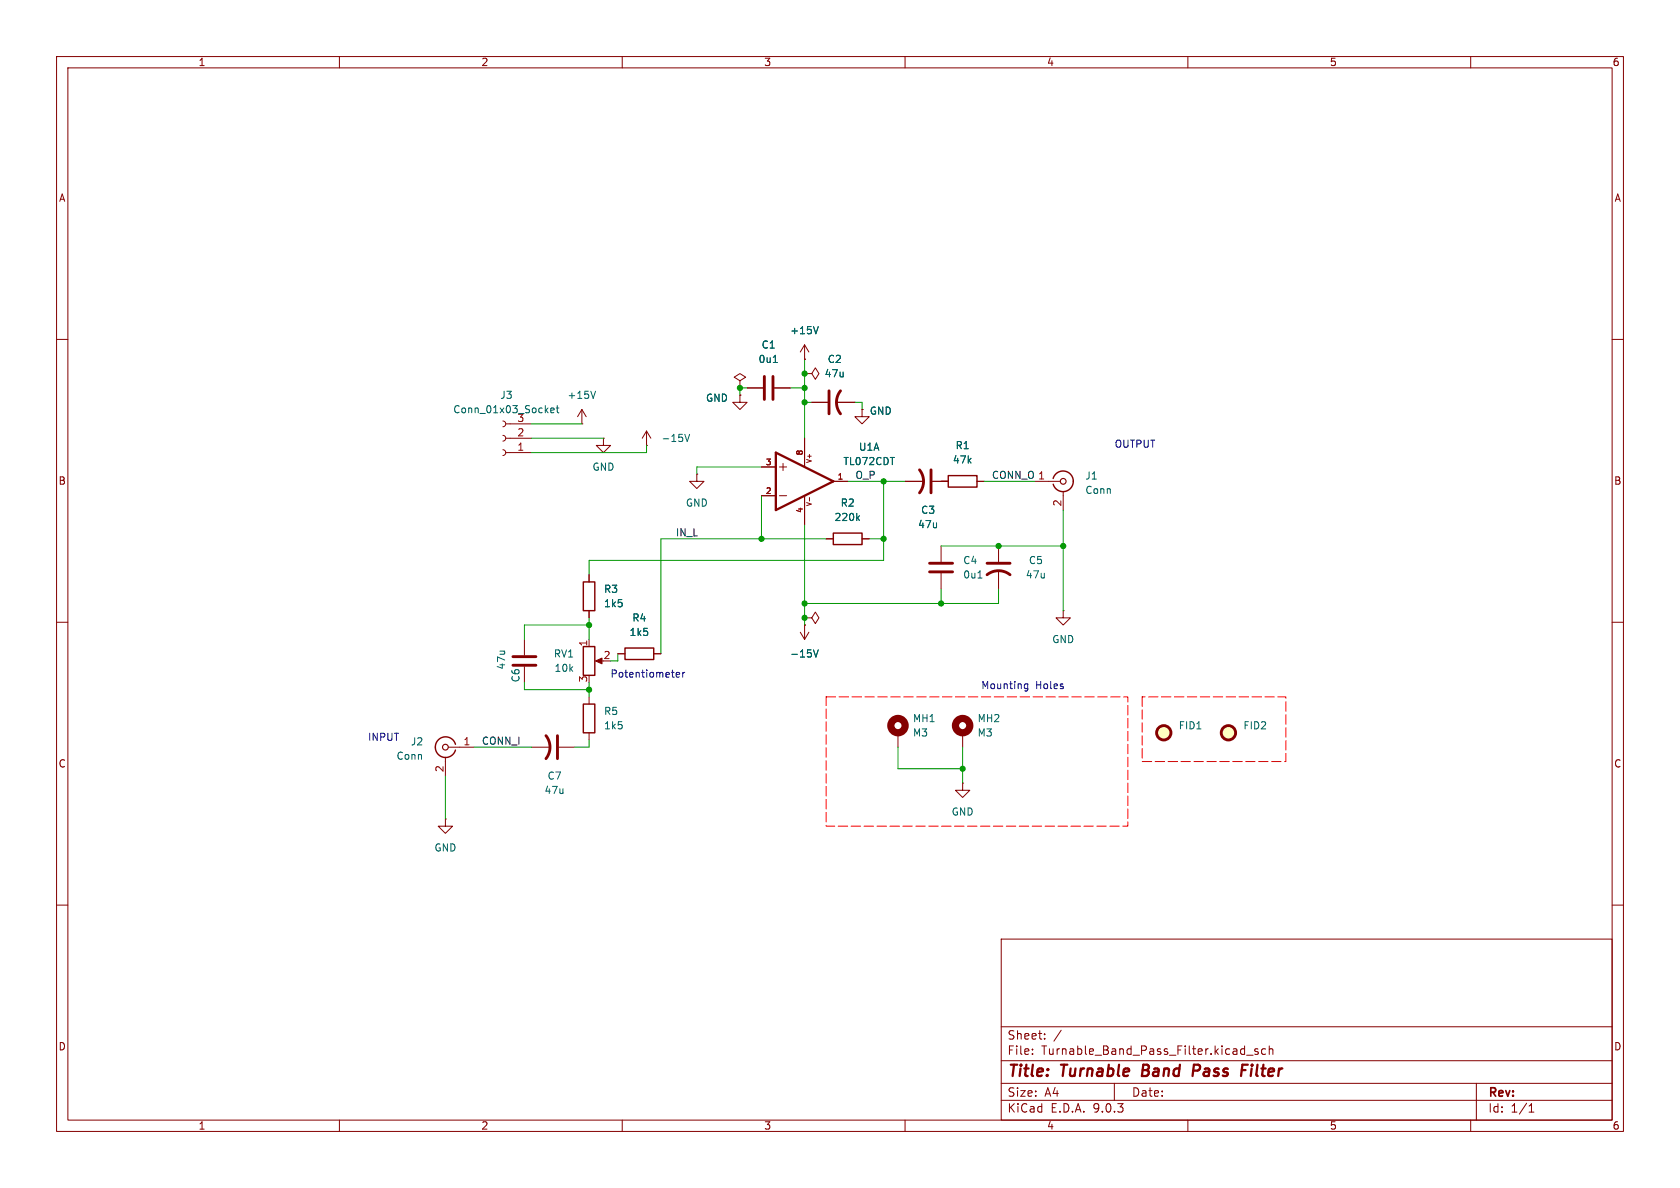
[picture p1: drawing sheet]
<svg xmlns="http://www.w3.org/2000/svg" width="297mm" height="210mm" viewBox="0 0 297 210" stroke-linecap="round" stroke-linejoin="round" font-family="sans-serif">
<g fill="none" stroke="#840000" stroke-width=".18">
<path d="M10 10h277v190h-277zM12 12h273v186h-273zM60 10v2M110 10v2M160 10v2M210 10v2M260 10v2M10 60h2M88.9 79.5l.4 .2 .1 .3-.1 .4-.4 .1M88.9 77l.4 .1 .1 .4-.1 .3-.4 .2M88.9 74.4l.4 .2 .1 .3-.1 .4-.4 .1M89.4 77.5h4.6"/>
<path d="M89.4 74.9h4.6M102.9 74.9h.1M102.9 72.4l-.8 1.3M102.9 72.4l.7 1.3M102.9 72.4v2.5M106.7 77.5v1.2h1.2l-1.2 1.3-1.3-1.3h1.3M106.7 77.5h.1M114.3 78.7h.1M114.3 76.2l-.8 1.3M114.3 76.2l.8 1.3M114.3 76.2v2.5M130.8 67.3l1-.6-1-.7-1 .7 1 .6v1.3"/>
<path d="M130.8 68.6h.1M130.8 69.9v1.2h1.3l-1.3 1.3-1.3-1.3h1.3M130.8 69.9h.1M132.1 68.6h2.8M136.9 68.6h2.8M142.2 66h1.3l.6-1 .7 1-.7 1.1-.6-1.1M142.2 66h.1M142.2 63.5h.1M142.2 61l-.7 1.2M142.2 61l.8 1.2M142.2 61v2.5M142.2 77.5v5.1"/>
<path d="M143.5 71.1h2.8M147.8 71.1h3.3M152.4 72.4v1.3h1.3l-1.3 1.2-1.3-1.2h1.3M152.4 72.4h.1M285 60h2M89.4 80h4.6M123.2 83.8v1.3h1.3l-1.3 1.3-1.3-1.3h1.3M123.2 83.8h.1M134.6 82.6h2.6M134.6 87.6h2.6M137.8 82.6h1.3M137.8 87.6h1.3"/>
<path d="M138.4 81.9v1.3M142.2 87.6v5.1M143.1 88v.6M146 95.3h1.3M147.3 85.1h2.6M152.4 95.3h1.3M160 85.1h3.3M164.8 85.1h2.8M166.4 96.5v2.8M172.7 85.1h1.3M176.5 96.5v2.8M182.9 85.1h4.6"/>
<path d="M188 86.9v3.3M10 110h2M92.7 113v2.8M92.7 117.9v2.8M104.1 101.6v1.3M104.1 108v1.2M104.1 113v1.3M105.7 116.8h1M109.2 115.6h1.3M115.6 115.6h1.2M141.5 111.8l.7 1.2M142.2 109.2h1.3l.6-1 .7 1-.7 1-.6-1"/>
<path d="M142.2 109.2h.1M142.2 110.5h.1M142.2 110.5v2.5M143 111.8l-.8 1.2M166.4 101.3v2.8M176.5 100.8v3.3M188 108v1.2h1.2l-1.2 1.3-1.3-1.3h1.3M188 108h.1M285 110h2M78.7 133.9v3.3M79.2 132.1h4.6M94 132.1h3.3"/>
<path d="M98.8 132.1h2.8M104.1 123.2v1.3M104.1 129.5v1.3M158.7 129.5v2.6M170.2 138.4v1.3h1.2l-1.2 1.3-1.3-1.3h1.3M170.2 138.4h.1M170.2 129.5v2.6M78.7 144.8v1.3h1.3l-1.3 1.2-1.2-1.2h1.2M78.7 144.8h.1M10 160h2M177 166h108v32h-108zM285 160h2"/>
<path d="M60 198v2M110 198v2M160 198v2M177 194.5h108M177 191.5h108M177 187.5h108M177 181.5h108M182.5 186.3v.1M182.5 185.5v.1M184.7 183.6v.1M184.7 182.8v.1M187.6 182.1l-1.3 2"/>
<path d="M197 191.5v3M210 198v2M220.4 186.5h1.1M222.4 185.5l-.4-.1-.2 .2 .1 .2 .5 .2v.3h-.6M223.7 185.5l-.4-.1-.3 .3v.4l.2 .2h.5M224.4 185.5l.2-.1 .4 .1v.9M224.4 184.9v1.5M260 198v2M261 191.5v6.5M270.3 196.6h.9M270.3 195.5l.4-.4v1.5"/>
</g>
<path d="M202.1 188.2l-.2 2h.7M211.8 188.2h-.7l-.3 2M211.9 189.2l-1 .1M219.5 189.2h.7M219.6 188.2h1" fill="none" stroke="#840000" stroke-width=".4"/>
<g fill="none" stroke="#840000" stroke-width=".51">
<path d="M135.1 66.5v4.1M136.7 66.5v4.1M146.6 69.1v4.1M148.6 69.1a3.3 3.3 0 0 0 0 4.1M162.6 83.1a3.3 3.3 0 0 1 0 4M164.3 99.6h4.1M164.6 83.1v4M174.5 99.6h4.1M90.7 117.6h4M90.7 116.1h4M164.3 101.1h4.1M174.5 101.6a3.3 3.3 0 0 1 4.1 0"/>
<path d="M96.5 130a3.3 3.3 0 0 1 0 4.1M98.6 130v4.1"/>
<circle cx="205.7" cy="129.5" r="1.27"/>
<circle cx="217.2" cy="129.5" r="1.27"/>
</g>
<g fill="none" stroke="#840000" stroke-width="1.3">
<circle cx="158.7" cy="128.3" r="1.27"/>
<circle cx="170.2" cy="128.3" r="1.27"/>
</g>
<path d="M147.3 94.2h5.1v2.1h-5.1zM167.6 84.1h5.1v2h-5.1zM186.2 84.6a1.81 1.81 0 0 1 2.8-1 1.81 1.81 0 0 1 0 2.9 1.81 1.81 0 0 1-2.8-.9M103.1 114.3h2.1v5.1h-2.1zM103.1 102.9h2.1v5.1h-2.1zM110.5 114.6h5.1v2h-5.1zM80.5 131.6a1.81 1.81 0 0 0-2.8-1 1.81 1.81 0 0 0 0 3 1.81 1.81 0 0 0 2.8-1M103.1 124.5h2.1v5h-2.1z" fill="none" stroke="#840000" stroke-width=".25"/>
<g fill="none" stroke="#840000" stroke-width=".2">
<circle cx="188" cy="85.1" r=".51"/>
<circle cx="78.7" cy="132.1" r=".51"/>
</g>
<path d="M144.7 57.7l-.5 1.3M97.4 72.5l.6-.1-.1-.2-.4-.1-.1 .2v.6h.5M98.3 72.1h.5M98.5 71.7v1.1l.3 .2M105.3 69.2l-.4 1.2M121.1 76.8l.4 1.2 .4-1.2M136.7 64.1h.7M151.6 91.5l.3 .5M151.9 91.2l-.4 .5M143.8 114.9l.4 1.2 .5-1.2M172.9 102.2h.7" fill="none" stroke="#006464" stroke-width=".18"/>
<path d="M137.2 80l10.1 5.1-10.1 5.1z" fill="none" stroke="#840000" stroke-width=".41"/>
<g fill="#ffffc2" stroke="#ffffc2" stroke-width=".18">
<circle cx="205.7" cy="129.5" r="1.27"/>
<circle cx="217.2" cy="129.5" r="1.27"/>
</g>
<path d="M105.3 116.8l1.1-.5v1z" fill="#840000" stroke="#840000" stroke-width=".18"/>
<path d="M146 123.2h53.4v22.9h-53.4v-22.9M201.9 123.2v11.4h25.4v-11.4h-25.4" fill="none" stroke="#f00" stroke-width=".18" stroke-dasharray="1.7 .6"/>
<g fill="none" stroke="#009600" stroke-width=".18">
<path d="M94 77.5h12.7M94 74.9h8.9M114.3 78.7v1.3h-20.3M132.1 68.6h-1.3v1.3M139.7 68.6h2.5M142.2 63.5v14M142.2 71.1h1.3M151.1 71.1h1.3v1.3M134.6 82.6h-11.4v1.2M134.6 87.6v7.7M142.2 92.7v17.8M146 95.3h-29.2v20.3"/>
<path d="M149.9 85.1h10.1M153.7 95.3h2.5M156.2 85.1v14h-52.1v2.5M166.4 85.1h1.2M166.4 96.5h21.6M174 85.1h8.9M188 90.2v17.8M104.1 109.2v3.8M104.1 110.5h-11.4v2.5M109.2 115.6v1.2h-1.3M166.4 104.1v2.6M176.5 104.1v2.6h-34.3"/>
<path d="M78.7 137.2v7.6M83.8 132.1h10.2M92.7 120.7v1.2h11.4M104.1 120.7v2.5M104.1 130.8v1.3h-2.5M158.7 132.1v3.8h11.5M170.2 132.1v6.3"/>
</g>
<path d="M119.5 119.3l.6-.1v-.3h-.4l-.2 .1 .1 .6h.5M120.7 118.9v.8M121.1 118.9l-.4 .2M181.2 121.6l.1 .1h.4M181.7 120.9v1l-.2 .3-.3-.1M181.7 121l-.4-.1-.1 .1" fill="none" stroke="#0000c2" stroke-width=".18"/>
<g fill="#009600" stroke="#009600" stroke-width=".18">
<circle cx="104.1" cy="110.5" r=".46"/>
<circle cx="104.1" cy="121.9" r=".46"/>
<circle cx="142.2" cy="66" r=".46"/>
<circle cx="142.2" cy="68.6" r=".46"/>
<circle cx="156.2" cy="95.3" r=".46"/>
<circle cx="156.2" cy="85.1" r=".46"/>
<circle cx="176.5" cy="96.5" r=".46"/>
<circle cx="142.2" cy="106.7" r=".46"/>
<circle cx="142.2" cy="109.2" r=".46"/>
<circle cx="142.2" cy="71.1" r=".46"/>
<circle cx="130.8" cy="68.6" r=".46"/>
<circle cx="134.6" cy="95.3" r=".46"/>
<circle cx="188" cy="96.5" r=".46"/>
<circle cx="170.2" cy="135.9" r=".46"/>
<circle cx="166.4" cy="106.7" r=".46"/>
</g>
<g font-size="2.8" fill="#840000">
<text x="178" y="190.9">Title:</text>
<text x="187.7" y="190.9">Turnable</text>
<text x="202.7" y="190.9">Band</text>
<text x="212.5" y="190.9">Pass</text>
<text x="221.9" y="190.9">Filter</text>
</g>
<g font-size="2.1" fill="#840000">
<text x="178" y="184">Sheet:</text>
<text x="178" y="186.7">File:</text>
<text x="184.1" y="186.7">Turnable_Band_Pass_Filter.kicad_sch</text>
<text x="178" y="196.9">KiCad</text>
<text x="178" y="194.1">Size:</text>
<text x="184.7" y="194.1">A4</text>
<text x="185.7" y="196.9">E.D.A.</text>
<text x="193.3" y="196.9">9.0.3</text>
<text x="200" y="194.1">Date:</text>
<text x="263" y="194.3">Rev:</text>
<text x="263" y="196.9">Id:</text>
<text x="267.1" y="196.9">1/1</text>
</g>
<g font-size="1.8" fill="#840000">
<text x="35" y="11.9">1</text>
<text x="85" y="11.9">2</text>
<text x="135" y="11.9">3</text>
<text x="185" y="11.9">4</text>
<text x="235" y="11.9">5</text>
<text x="285" y="11.9">6</text>
<text x="10.3" y="35.9">A</text>
<text x="285.3" y="35.9">A</text>
<text x="10.3" y="85.9">B</text>
<text x="285.3" y="85.9">B</text>
<text x="10.3" y="135.9">C</text>
<text x="285.3" y="135.9">C</text>
<text x="10.3" y="185.9">D</text>
<text x="285.3" y="185.9">D</text>
<text x="35" y="199.9">1</text>
<text x="85" y="199.9">2</text>
<text x="135" y="199.9">3</text>
<text x="185" y="199.9">4</text>
<text x="235" y="199.9">5</text>
<text x="285" y="199.9">6</text>
</g>
<g font-size="1.8" fill="#006464">
<text x="139.6" y="59.3">+15V</text>
<text x="134" y="64.4">0u1</text>
<text x="134.5" y="61.8">C1</text>
<text x="146.2" y="64.4">C2</text>
<text x="88.3" y="70.7">J3</text>
<text x="100.2" y="70.7">+15V</text>
<text x="124.7" y="71.2">GND</text>
<text x="145.7" y="66.9">47u</text>
<text x="80" y="73.3">Conn_01x03_Socket</text>
<text x="91.4" y="74.7">3</text>
<text x="153.7" y="73.5">GND</text>
<text x="104.6" y="83.4">GND</text>
<text x="116.8" y="78.3">-15V</text>
<text x="149" y="82.4">TL072CDT</text>
<text x="151.8" y="79.9">U1A</text>
<text x="168.4" y="82.1">47k</text>
<text x="168.8" y="79.6">R1</text>
<text x="121.2" y="89.8">GND</text>
<text x="148.5" y="89.8">R2</text>
<text x="191.8" y="85">J1</text>
<text x="191.8" y="87.5">Conn</text>
<text x="147.4" y="92.3">220k</text>
<text x="162.2" y="93.6">47u</text>
<text x="162.7" y="91">C3</text>
<text x="170.2" y="99.9">C4</text>
<text x="181.8" y="99.9">C5</text>
<text x="106.7" y="105">R3</text>
<text x="106.7" y="107.5">1k5</text>
<text x="170.2" y="102.5">0u1</text>
<text x="181.2" y="102.5">47u</text>
<text x="111.2" y="112.6">1k5</text>
<text x="111.7" y="110.1">R4</text>
<text x="185.9" y="113.9">GND</text>
<text x="89.5" y="118.5" transform="rotate(-90 89.5 118.5)">47u</text>
<text x="97.8" y="116.4">RV1</text>
<text x="97.9" y="119">10k</text>
<text x="139.6" y="116.4">-15V</text>
<text x="92" y="120.7" transform="rotate(-90 92 120.7)">C6</text>
<text x="72.5" y="132">J2</text>
<text x="106.7" y="126.6">R5</text>
<text x="106.7" y="129.1">1k5</text>
<text x="161.3" y="130.4">M3</text>
<text x="161.3" y="127.9">MH1</text>
<text x="172.7" y="130.4">M3</text>
<text x="172.7" y="127.9">MH2</text>
<text x="208.3" y="129.1">FID1</text>
<text x="219.7" y="129.1">FID2</text>
<text x="70" y="134.5">Conn</text>
<text x="96.2" y="140.6">47u</text>
<text x="96.7" y="138">C7</text>
<text x="168.1" y="144.4">GND</text>
<text x="76.7" y="150.7">GND</text>
</g>
<g font-size="1.8" fill="#a90000">
<text x="91.4" y="77.2">2</text>
<text x="91.4" y="79.8">1</text>
<text x="187.7" y="89.6" transform="rotate(-90 187.7 89.6)">2</text>
<text x="103.9" y="114.4" transform="rotate(-90 103.9 114.4)">1</text>
<text x="106.6" y="116.6">2</text>
<text x="103.9" y="120.7" transform="rotate(-90 103.9 120.7)">3</text>
<text x="81.8" y="131.8">1</text>
<text x="78.5" y="136.6" transform="rotate(-90 78.5 136.6)">2</text>
</g>
<g font-size="1.8" fill="#0000c2">
<text x="197" y="79.4">OUTPUT</text>
<text x="107.8" y="120">Potentiometer</text>
<text x="173.4" y="122">Mounting</text>
<text x="183.1" y="122">Holes</text>
<text x="65" y="131.2">INPUT</text>
</g>
<g font-size="1.8" fill="#0f0f0f">
<text x="151.1" y="84.7">O_P</text>
<text x="175.3" y="84.7">CONN_O 1</text>
<text x="119.4" y="94.9">IN_L</text>
<text x="85.1" y="131.7">CONN_I</text>
</g>
<g font-size="1.4" fill="#a90000">
<text x="135.3" y="82.3">3</text>
<text x="142" y="80.6" transform="rotate(-90 142 80.6)">8</text>
<text x="135.3" y="87.4">2</text>
<text x="148" y="84.8">1</text>
<text x="142" y="90.8" transform="rotate(-90 142 90.8)">4</text>
</g>
<g font-size="1.1" fill="#840000">
<text x="143.7" y="82" transform="rotate(-90 143.7 82)">V+</text>
<text x="143.7" y="89.6" transform="rotate(-90 143.7 89.6)">V-</text>
</g>
</svg>
